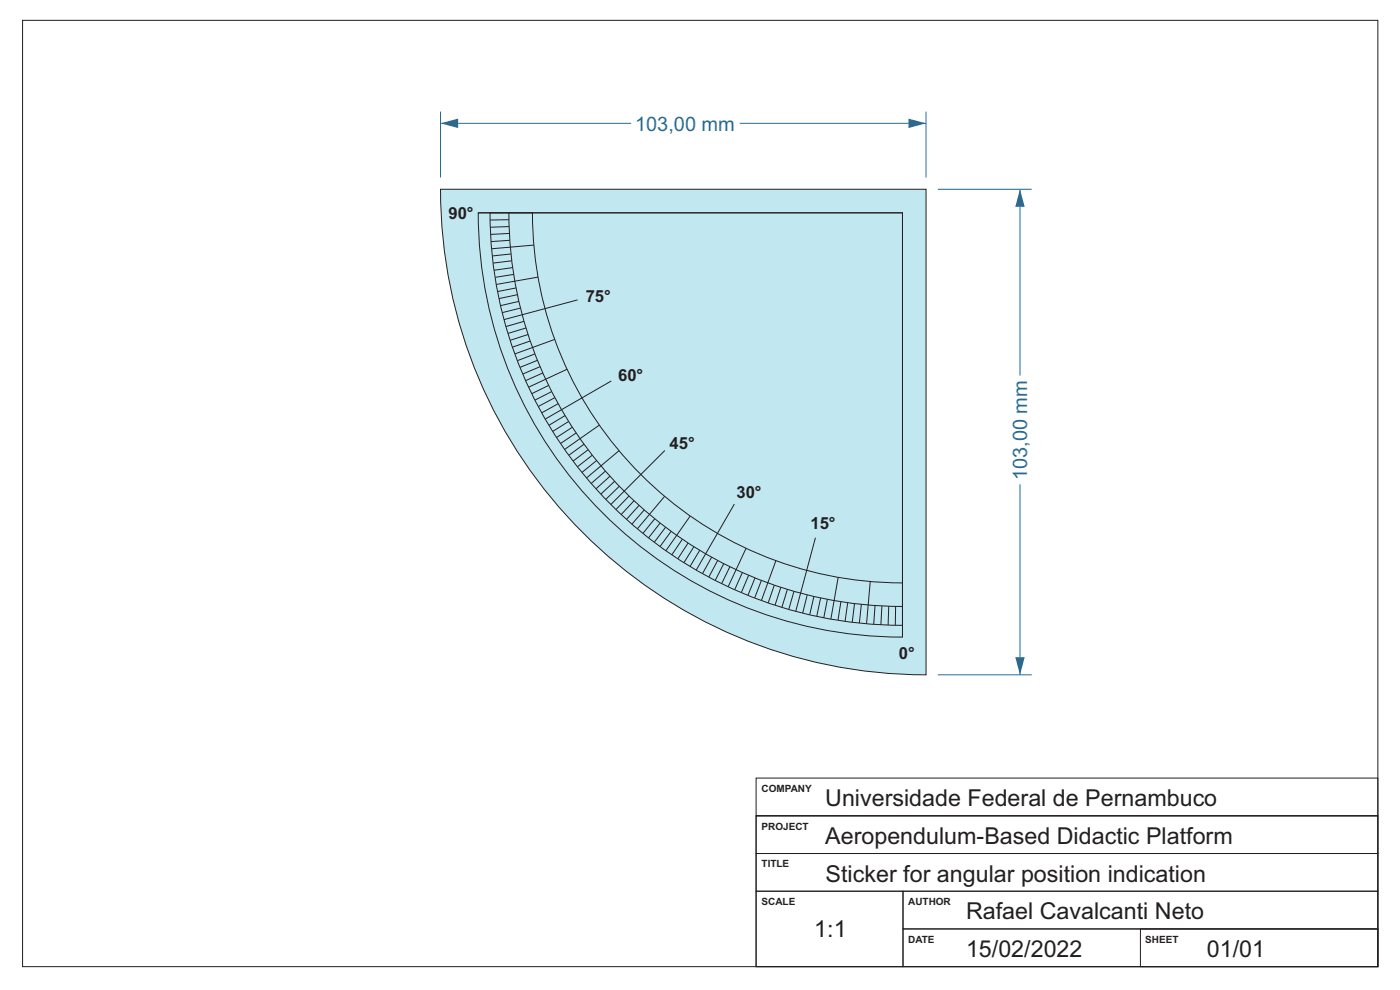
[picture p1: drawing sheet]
<svg xmlns="http://www.w3.org/2000/svg" width="297mm" height="210mm" viewBox="0 0 297 210" stroke-linecap="round" stroke-linejoin="round" font-family="sans-serif">
<path d="M93.5 40.1h103v103a103 103 0 0 1-103-103z" fill-rule="evenodd" fill="#c1e7f1" stroke="#231f20" stroke-width=".21"/>
<g fill="none" stroke="#231f20" stroke-width=".21">
<path d="M4.8 4.3h287.5v200.7h-287.5zM101.5 45.1h90v90a90 90 0 0 1-90-90zM101.5 45.1h11.5a78.5 78.5 0 0 0 78.5 78.5v9M104 45.1h87.5v87.5a87.5 87.5 0 0 1-87.5-87.5zM108 45.1a83.5 83.5 0 0 0 83.5 83.5M108 46.6l-4 .1M108 48.1l-4 .1M108.1 49.5l-4 .2M108.2 51l-4 .2M108.4 53.9l-4 .4M108.6 55.3l-4 .5M108.8 56.8l-4 .5"/>
<path d="M109 58.2l-4 .6M113.3 52l-9 .8M114.1 58.8l-8.8 1.5M109.5 61.1l-3.9 .7M109.8 62.5l-3.9 .8M110.1 63.9l-3.9 .9M110.4 65.4l-3.8 .9M111.2 68.2l-3.9 1.1M111.6 69.6l-3.8 1.1M112 71l-3.8 1.2M112.5 72.3l-3.8 1.3M113.5 75.1l-3.7 1.4"/>
<path d="M114 76.4l-3.7 1.5M114.6 77.8l-3.7 1.5M115.2 79.1l-3.7 1.6M117.7 72l-8.5 3.1M120.3 78.3l-8.1 3.8M122.5 63.6l-15.6 4.2M116.4 81.8l-3.6 1.7M117 83.1l-3.5 1.8M117.7 84.4l-3.5 1.8M118.4 85.6l-3.5 2M119.9 88.2l-3.4 2M120.6 89.4l-3.3 2.1"/>
<path d="M121.4 90.6l-3.3 2.2M122.2 91.8l-3.3 2.3M123.9 94.2l-3.2 2.4M124.8 95.4l-3.2 2.4M125.7 96.6l-3.2 2.4M126.6 97.7l-3.1 2.5M127.1 90.2l-7.3 5.1M128.4 99.9l-3 2.7M129.7 80.8l-14 8.1M131.3 95.6l-6.9 5.8M141 95.6l-11.4 11.4M129.4 101l-3 2.7"/>
<path d="M130.4 102.1l-2.9 2.7M131.4 103.1l-2.9 2.8M133.5 105.2l-2.8 2.9M134.5 106.2l-2.7 2.9M135.6 107.2l-2.7 3M136.7 108.2l-2.6 3M138.9 110l-2.5 3.1M140 110.9l-2.4 3.2M141 105.3l-5.8 6.9M141.2 111.8l-2.4 3.2M142.4 112.7l-2.4 3.2M144.8 114.4l-2.3 3.3"/>
<path d="M146 115.2l-2.2 3.3M146.4 109.5l-5.1 7.3M147.2 116l-2.1 3.3M148.4 116.7l-2 3.4M151 118.2l-2 3.5M152.2 118.9l-1.8 3.5M153.5 119.6l-1.8 3.5M155.8 106.9l-8.1 14M158.3 116.3l-3.8 8.1M164.6 118.9l-3.1 8.5M173 114.1l-4.2 15.6M154.8 120.2l-1.7 3.6"/>
<path d="M157.5 121.4l-1.6 3.7M158.8 122l-1.5 3.7M160.2 122.6l-1.5 3.7M161.5 123.1l-1.4 3.7M164.3 124.1l-1.3 3.8M165.6 124.6l-1.2 3.8M167 125l-1.1 3.8M168.4 125.4l-1.1 3.9M171.3 126.2l-1 3.8M172.7 126.5l-.9 3.9M174.1 126.8l-.8 3.9M175.5 127.1l-.7 3.9"/>
<path d="M177.8 122.5l-1.5 8.8M178.4 127.6l-.6 4M179.8 127.8l-.5 4M181.3 128l-.5 4M182.7 128.2l-.4 4M184.6 123.4l-.8 8.9M185.6 128.4l-.2 4M187.1 128.5l-.2 4M188.5 128.6l-.1 4M190 128.6l-.1 4M160.4 173h131.9v32h-131.9zM160.4 173h131.9v8h-131.9z"/>
<path d="M160.4 165h131.9v8h-131.9zM160.4 181h131.9v8h-131.9zM160.4 189h31.2v16h-31.2zM191.6 189h100.7v8h-100.7zM191.6 197h100.7v8h-100.7zM241.9 197h50.4v8h-50.4z"/>
</g>
<path d="M199 40.1h19.9M216.4 40.1v39.6M199 143.1h19.9" fill="none" stroke="#1d6ea6" stroke-width=".21"/>
<path d="M216.4 40.1l1 3.8h-2z" fill="#1d6ea6"/>
<path d="M216.4 102.7v40.4" fill="none" stroke="#1d6ea6" stroke-width=".21"/>
<path d="M215.4 139.4h2l-1 3.7z" fill="#1d6ea6"/>
<path d="M93.5 23.7v13.9M93.5 26.2h40.4M196.5 23.7v13.9" fill="none" stroke="#1d6ea6" stroke-width=".21"/>
<path d="M93.5 26.2l3.7-1v2z" fill="#1d6ea6"/>
<path d="M156.9 26.2h39.6" fill="none" stroke="#1d6ea6" stroke-width=".21"/>
<path d="M192.7 25.2l3.8 1-3.8 1z" fill="#1d6ea6"/>
<g font-size="4.9" fill="#231f20">
<text x="175.1" y="171">Universidade Federal de Pernambuco</text>
<text x="175.1" y="179">Aeropendulum-Based Didactic Platform</text>
<text x="175.2" y="187.1">Sticker for angular position indication</text>
<text x="204.9" y="195">Rafael Cavalcanti Neto</text>
<text x="172.7" y="198.8">1:1</text>
<text x="204.9" y="203.1">15/02/2022</text>
<text x="256" y="203.1">01/01</text>
</g>
<g font-size="4.2" fill="#1d6ea6">
<text x="134.7" y="27.7">103,00 mm</text>
<text x="217.9" y="101.9" transform="rotate(-90 217.9 101.9)">103,00 mm</text>
</g>
<g font-size="3.5" fill="#231f20">
<text x="95.1" y="46.5">90°</text>
<text x="124.2" y="64.2">75°</text>
<text x="131.1" y="80.9">60°</text>
<text x="142.1" y="95.2">45°</text>
<text x="156.2" y="105.6">30°</text>
<text x="171.9" y="112.1">15°</text>
<text x="190.7" y="139.9">0°</text>
</g>
<g font-size="2.1" fill="#231f20">
<text x="161.6" y="168">COMPANY</text>
<text x="161.6" y="176">PROJECT</text>
<text x="161.6" y="183.9">TITLE</text>
<text x="161.6" y="192">SCALE</text>
<text x="192.7" y="192">AUTHOR</text>
<text x="192.7" y="200">DATE</text>
<text x="243" y="200">SHEET</text>
</g>
</svg>
